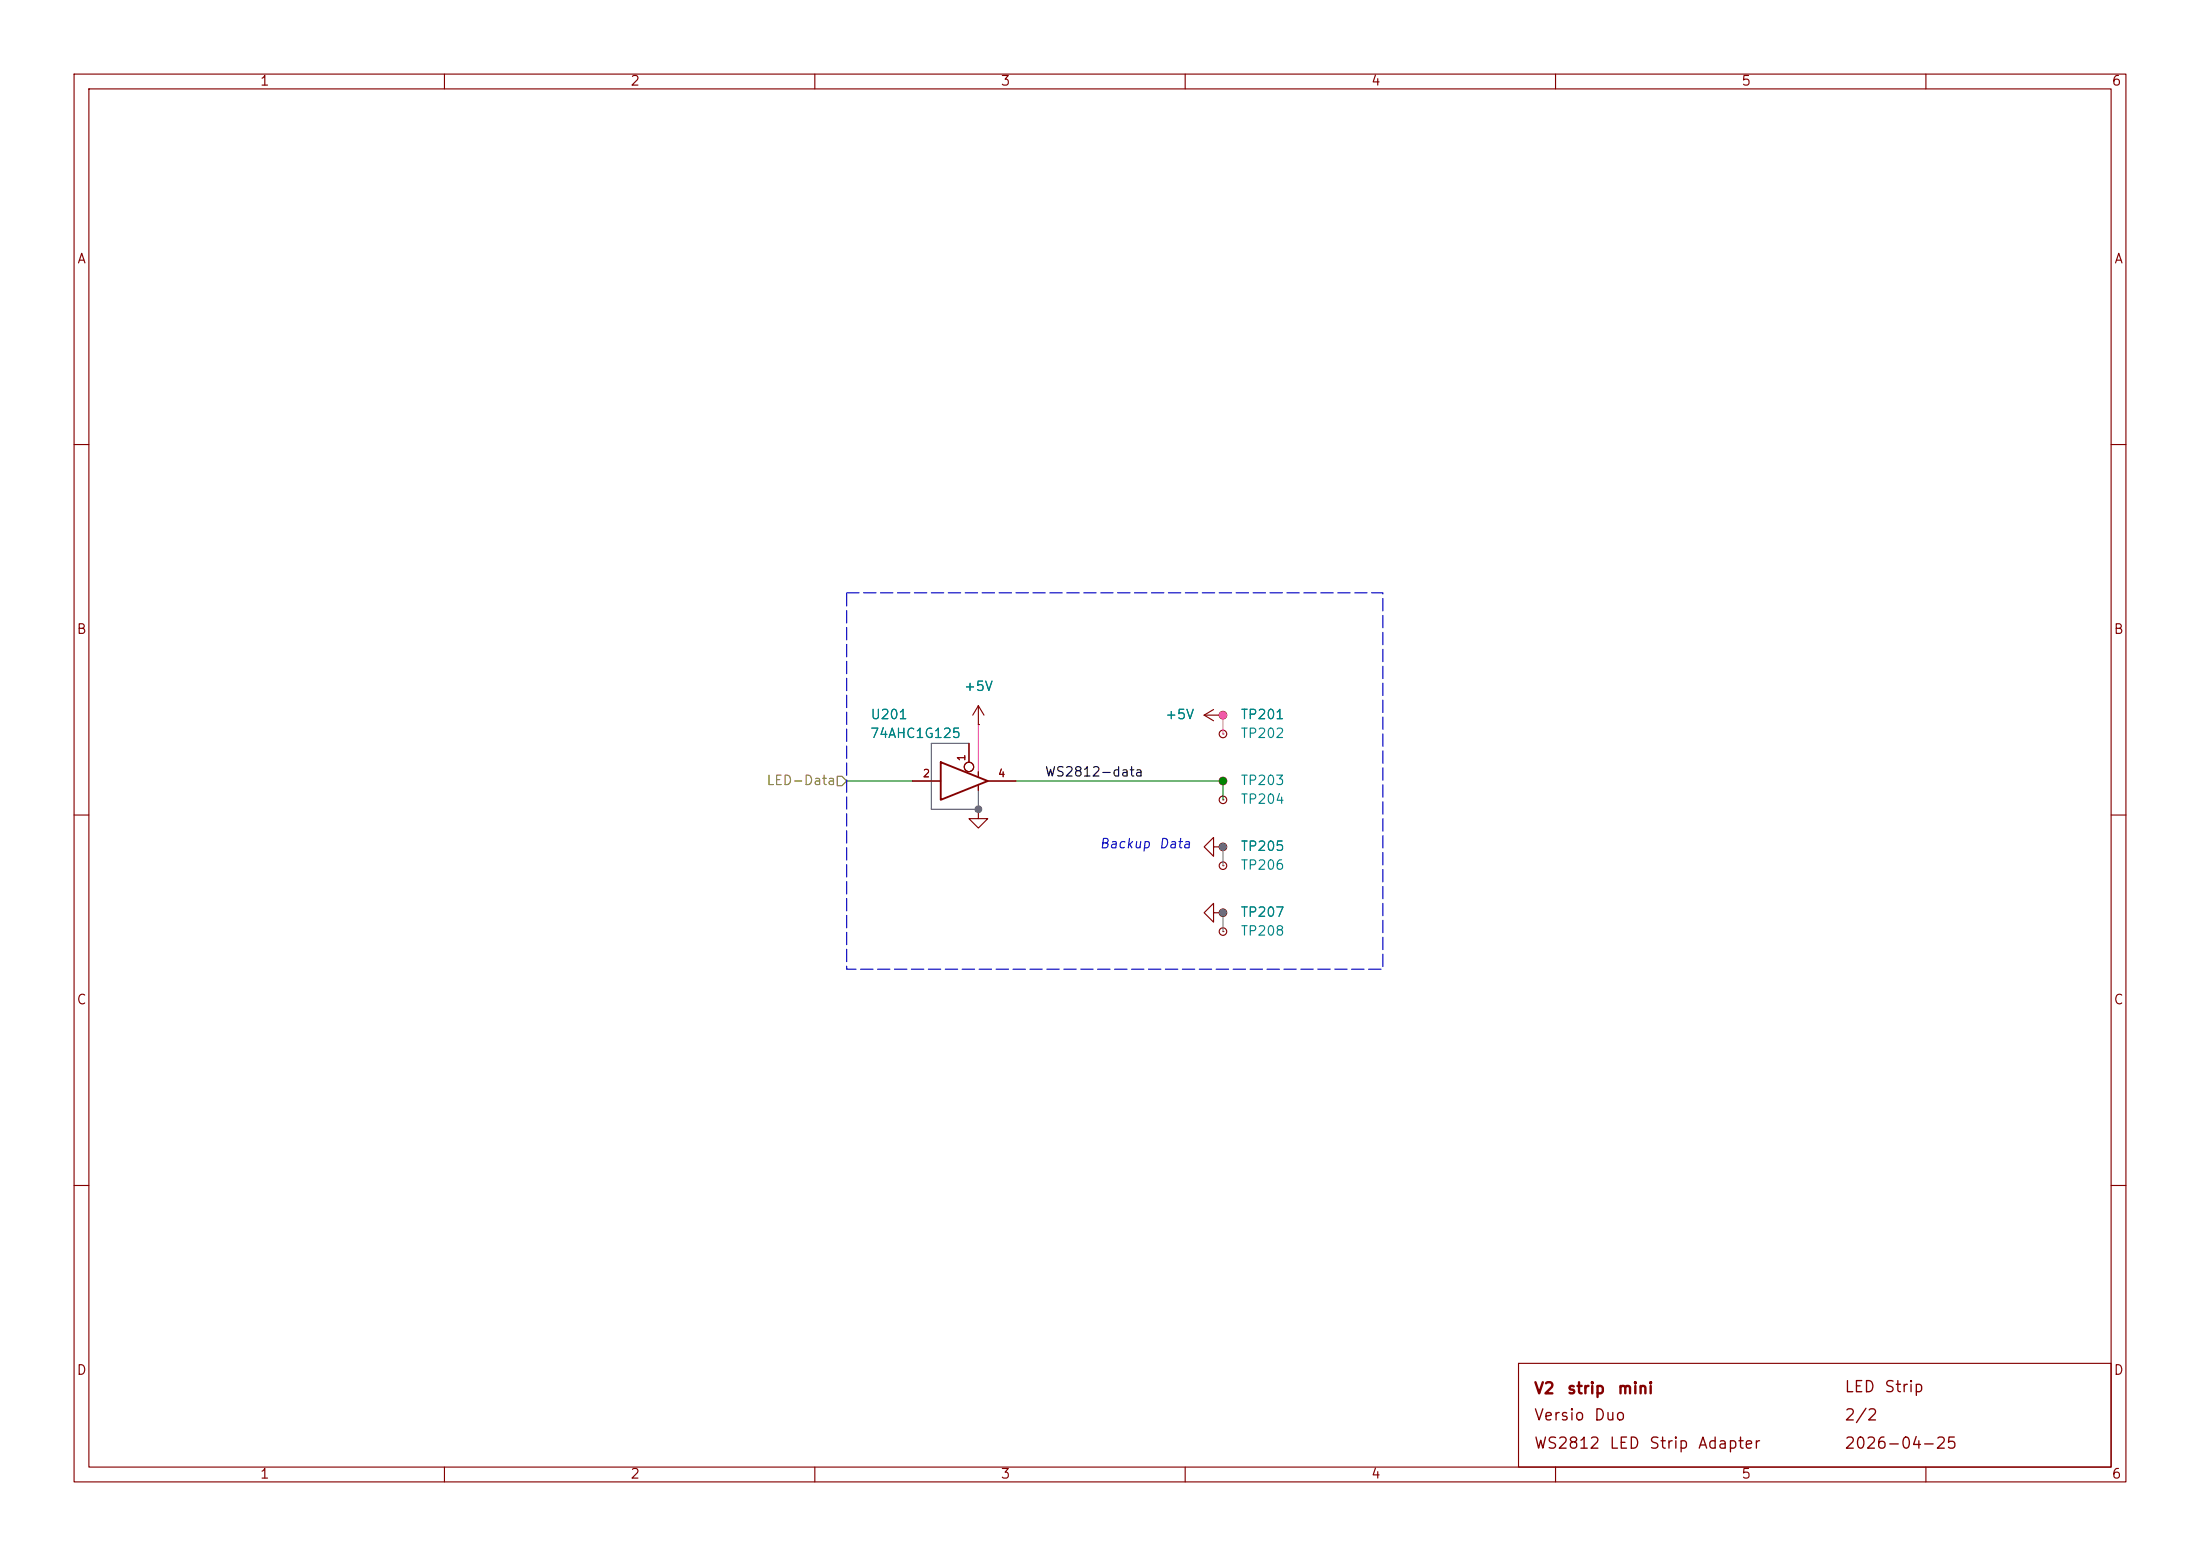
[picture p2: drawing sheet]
<svg xmlns="http://www.w3.org/2000/svg" width="297mm" height="210mm" viewBox="0 0 297 210" stroke-linecap="round" stroke-linejoin="round" font-family="sans-serif">
<g fill="none" stroke="#840000" stroke-width=".15">
<path d="M10 10h277v190h-277zM12 12h273v186h-273zM60 10v2M110 10v2M160 10v2M210 10v2M260 10v2M10 60h2M285 60h2M132.1 97.8h.1M132.1 95.3v2.5M132.1 95.3l-.8 1.2"/>
<path d="M132.1 95.3l.7 1.2M162.6 96.5l1.2 .8M162.6 96.5h2.5M163.8 95.8l-1.2 .7M165.1 99.1h.1M165.1 96.5h.1M10 110h2M123.2 105.4h3.8M130.8 100.3v2.6M132.1 109.2v1.3h1.2l-1.2 1.3-1.3-1.3h1.3M132.1 109.2h.1M132.1 104.1v.7"/>
<path d="M132.1 106v.7M133.3 105.4h3.9M163.8 114.3v-1.3l-1.2 1.3 1.2 1.3v-1.3h1.3M165.1 114.3h.1M165.1 105.4h.1M165.1 108h.1M165.1 116.8h.1M285 110h2M163.8 123.2v-1.3l-1.2 1.3 1.2 1.3v-1.3h1.3M165.1 123.2h.1M165.1 125.7h.1M10 160h2"/>
<path d="M285 160h2M60 198v2M110 198v2M160 198v2M205 184h80v14h-80zM210 198v2M260 198v2"/>
<circle cx="165.1" cy="96.5" r=".51"/>
<circle cx="165.1" cy="99.1" r=".51"/>
<circle cx="130.8" cy="103.5" r=".63"/>
<circle cx="165.1" cy="108" r=".51"/>
<circle cx="165.1" cy="116.8" r=".51"/>
<circle cx="165.1" cy="105.4" r=".51"/>
<circle cx="165.1" cy="114.3" r=".51"/>
<circle cx="165.1" cy="125.7" r=".51"/>
<circle cx="165.1" cy="123.2" r=".51"/>
</g>
<path d="M127 102.9l6.3 2.5-6.3 2.6z" fill="none" stroke="#840000" stroke-width=".25"/>
<path d="M113 104.8h.7l.6 .6-.6 .6h-.7z" fill="none" stroke="#848400" stroke-width=".15"/>
<path d="M132.1 97.8v6.3M165.1 96.5v2.6" fill="none" stroke="#ff5cbb" stroke-width=".15"/>
<path d="M114.3 105.4h8.9M137.2 105.4h27.9v2.6" fill="none" stroke="#008400" stroke-width=".15"/>
<path d="M130.8 100.3h-5.1v8.9h6.4v-2.5M165.1 114.3v2.5M165.1 123.2v2.5" fill="none" stroke="#676767" stroke-width=".15"/>
<path d="M114.3 80h72.4v50.8h-72.4z" fill="none" stroke="#0000c2" stroke-width=".15" stroke-dasharray="1.7 .6"/>
<g fill="#676767" stroke="#676767" stroke-width=".14">
<circle cx="165.1" cy="123.2" r=".46"/>
<circle cx="165.1" cy="114.3" r=".46"/>
<circle cx="132.1" cy="109.2" r=".46"/>
</g>
<circle cx="165.1" cy="96.5" r=".46" fill="#ff5cbb" stroke="#ff5cbb" stroke-width=".14"/>
<circle cx="165.1" cy="105.4" r=".46" fill="#008400" stroke="#008400" stroke-width=".14"/>
<g font-size="1.5" fill="#840000">
<text x="207" y="188.5">V2</text>
<text x="211.4" y="188.5">strip</text>
<text x="218.3" y="188.5">mini</text>
<text x="248.9" y="188.3">LED</text>
<text x="254.3" y="188.3">Strip</text>
<text x="207" y="192.1">Versio</text>
<text x="207" y="195.9">WS2812</text>
<text x="215.1" y="192.1">Duo</text>
<text x="217.1" y="195.9">LED</text>
<text x="222.5" y="195.9">Strip</text>
<text x="229.1" y="195.9">Adapter</text>
<text x="248.9" y="195.9">2026-04-25</text>
<text x="248.9" y="192.1">2/2</text>
</g>
<g font-size="1.3" fill="#840000">
<text x="35" y="11.9">1</text>
<text x="85" y="11.9">2</text>
<text x="135" y="11.9">3</text>
<text x="185" y="11.9">4</text>
<text x="235" y="11.9">5</text>
<text x="285" y="11.9">6</text>
<text x="10.3" y="35.9">A</text>
<text x="285.3" y="35.9">A</text>
<text x="10.3" y="85.9">B</text>
<text x="285.3" y="85.9">B</text>
<text x="10.3" y="135.9">C</text>
<text x="285.3" y="135.9">C</text>
<text x="10.3" y="185.9">D</text>
<text x="285.3" y="185.9">D</text>
<text x="35" y="199.9">1</text>
<text x="85" y="199.9">2</text>
<text x="135" y="199.9">3</text>
<text x="185" y="199.9">4</text>
<text x="235" y="199.9">5</text>
<text x="285" y="199.9">6</text>
</g>
<g font-size="1.3" fill="#008484">
<text x="130" y="93.6">+5V</text>
<text x="117.4" y="99.9">74AHC1G125</text>
<text x="117.4" y="97.4">U201</text>
<text x="157.2" y="97.4">+5V</text>
<text x="167.4" y="99.9">TP202</text>
<text x="167.4" y="97.4">TP201</text>
<text x="167.4" y="106.3">TP203</text>
<text x="167.4" y="108.8">TP204</text>
<text x="167.4" y="115.2">TP205</text>
<text x="167.4" y="117.7">TP206</text>
<text x="167.4" y="124.1">TP207</text>
<text x="167.4" y="126.6">TP208</text>
</g>
<text font-size="1.3" fill="#848400" x="103.4" y="106.3">LED-Data</text>
<text font-size="1.3" x="141" y="105.1">WS2812-data</text>
<g font-size="1.3" fill="#0000c2">
<text x="148.3" y="114.8">Backup</text>
<text x="156.3" y="114.8">Data</text>
</g>
<g font-size="1" fill="#840000">
<text x="124.5" y="105.2">2</text>
<text x="130.6" y="102.8" transform="rotate(-90 130.6 102.8)">1</text>
<text x="134.6" y="105.2">4</text>
</g>
</svg>
